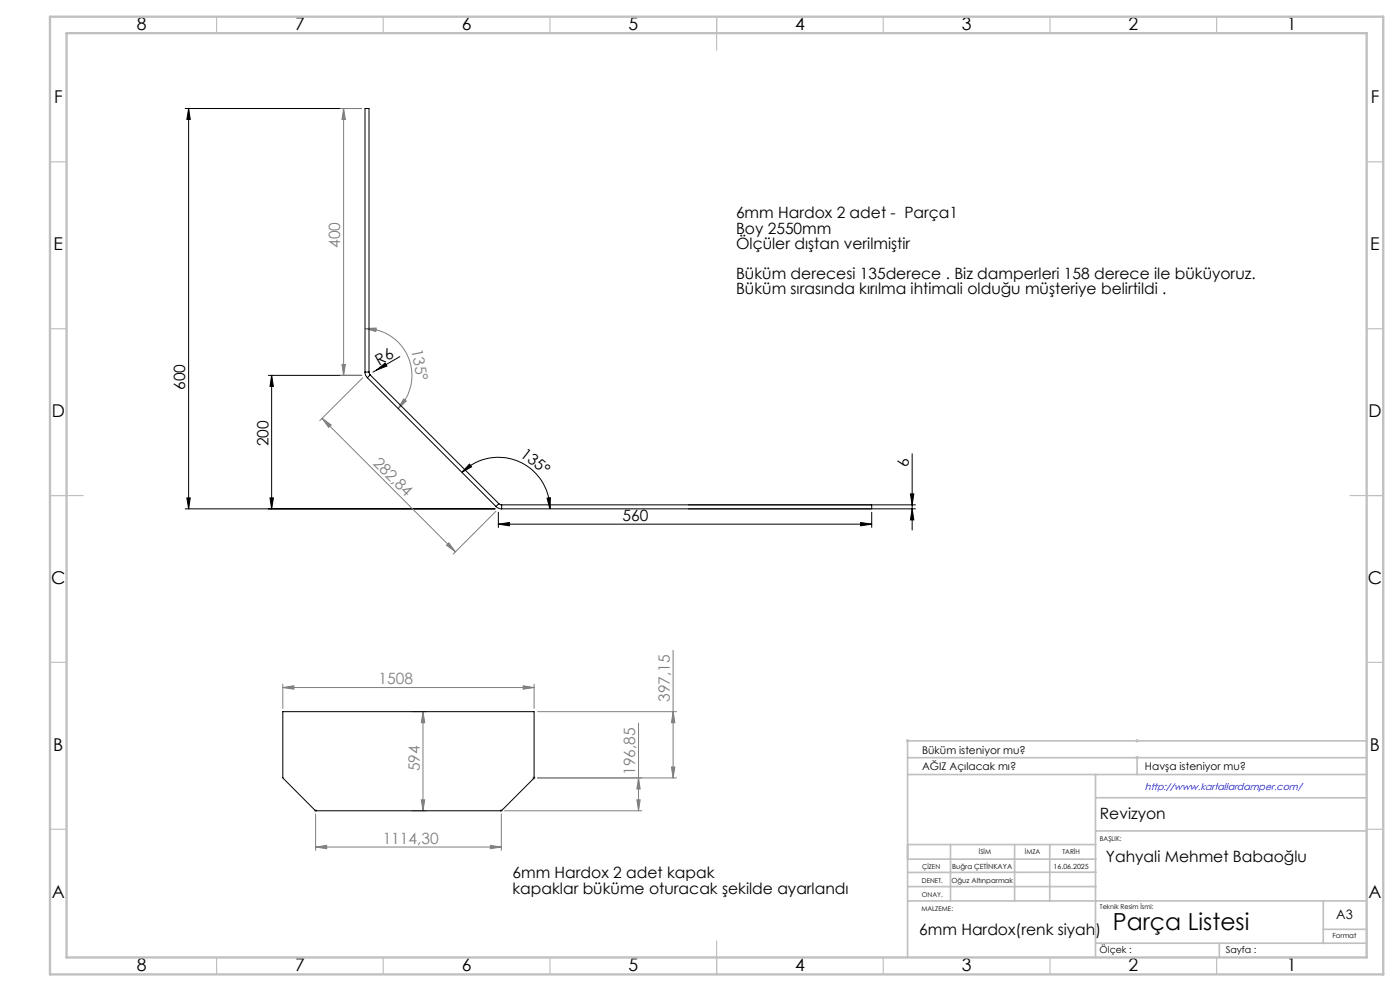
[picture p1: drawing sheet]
<svg xmlns="http://www.w3.org/2000/svg" width="420mm" height="297mm" viewBox="0 0 420 297" stroke-linecap="round" stroke-linejoin="round" font-family="sans-serif">
<g fill="none" stroke="#808080" stroke-width=".3">
<path d="M102.1 32.5h6.4M103.1 32.5v80M103.1 32.5l.5 3.3h-1zM109.5 98.5l3.4-.2-.2 1zM109.5 98.5a14.1 14.1 0 0 1 13 8.6 14.1 14.1 0 0 1-3 15.3M102.1 112.5h6.4M102.6 109.2h1l-.5 3.3zM108.8 113.2l-12.9 12.9M121.1 119.6l.8 .6-2.4 2.2zM96.6 125.4l40 40M96.6 125.4l2.7 1.9-.7 .8zM148.8 153.2l-12.9 12.9"/>
<path d="M133.9 163.4l.8-.7 1.9 2.7zM201.9 194.9v38.2M84.8 206.1l3.4-.6v1zM84.8 205v7.3M84.8 206.1h75.4M123.5 213.3h4.4M126.9 213.3v29.7M126.9 213.3l.5 3.3h-1zM157 205.5l3.2 .6-3.2 .4zM160.2 205v7.3M161.3 213.3h41.7M191.6 216.7v26.3"/>
<path d="M201.9 213.3l.6 3.3h-1.1zM126.4 239.7h1l-.5 3.3zM161.2 233.1h41.8M191.1 239.7h1l-.5 3.3zM191.6 233.1l.5 3.4h-1zM201.4 229.9h1.1l-.6 3.2zM94.7 253.9l3.3-.5v.9zM94.7 243.9v10.9M94.7 253.9h55.7M123.5 243h4.4M147.1 253.4l3.3 .5-3.3 .4zM150.4 243.9v10.9"/>
<path d="M151.3 243h41.2"/>
</g>
<g fill="none" stroke="#c0c0c0" stroke-width=".3">
<path d="M159.7 233.1h1M159.8 232.8l.7 .7M160.2 232.7v1M160.5 232.8l-.7 .7M271.8 222h1M271.9 221.7l.7 .7M272.3 221.5v1M272.6 221.7l-.7 .7M340.6 227.1h1M340.6 222h1M340.8 226.7l.7 .7M340.8 221.7l.7 .7"/>
<path d="M341.1 221.5v1M341.1 226.6v1M341.5 226.7l-.7 .7M341.5 221.7l-.7 .7M94.2 243h1M94.3 242.6l.7 .7M94.7 242.5v.9M95 242.6l-.7 .7M149.9 243h1M150 242.6l.7 .7M150.4 242.5v.9M150.7 242.6l-.7 .7"/>
</g>
<g fill="none" stroke="#000" stroke-width=".3">
<path d="M55.6 32.5h52.9M56.6 32.5l.5 3.3h-1zM56.6 32.5v120M80.5 112.5h28M81.5 112.5l.5 3.3h-1zM81.5 112.5v40M113 110.9l2.5-2.1 .6 .9zM113 110.9l-1.1 .6M119.9 106.9l-6.9 4M140.8 139.1l.7 .8-2.9 1.7zM273.6 136v22.9M55.6 152.5h92.9"/>
<path d="M56.1 149.2h1l-.5 3.3zM81 149.2h1l-.5 3.3zM138.6 141.6a15.5 15.5 0 0 1 16.8-3.4 15.5 15.5 0 0 1 9.6 14.3M149.5 157.1l3.3-.5v1zM149.5 153.5v4.6M149.5 157.1h112M164.1 149.3l1-.1-.1 3.3zM206.5 152.5h68.1M206.5 151.3h68.1M258.2 156.6l3.3 .5-3.3 .5zM261.5 153.5v4.6M273.1 148h1l-.5 3.3z"/>
<path d="M273.6 152.5l.5 3.3h-1z"/>
</g>
<g fill="none" stroke="#c0c0c0" stroke-width=".35">
<path d="M65 5v5M115 5v5M165 5v5M215 5v10M265 5v5M315 5v5M365 5v5M15 48.5h5M410 48.5h5M15 98.5h5M410 98.5h5M15 148.5h10"/>
<path d="M405 148.5h10M15 198.5h5M410 198.5h5M15 248.5h5M410 248.5h5M65 287v5M115 287v5M165 287v5M215 282v10M265 287v5M315 287v5M365 287v5"/>
</g>
<g fill="none" stroke="#c0c0c0" stroke-width=".5">
<path d="M272.3 232.1h137.7M272.3 227.1h137.7M328.6 239.1h81.4M328.6 232.1v54.9M341.1 227.1v5M410 222h-137.7v64.9M272.3 253.1h56.4M272.3 257.5h56.5M285.2 253.1v16.9M304.4 253.1v16.9M314.9 253.1v16.9M328.6 249h81.4"/>
<path d="M272.3 265.7h56.5M272.3 270h137.7M328.8 261.4l-56.5 .1M397 270v12.8M397 278.5h13M328.6 282.7h81.4M365.8 282.8v4.2"/>
</g>
<path d="M15 5h400v287h-400zM20 9.9h390v277h-390z" fill="none" stroke="#c0c0c0" stroke-width=".7"/>
<g fill="#808080">
<path d="M94.7 253.9l3.3-.5v.9zM147.1 253.4l3.3 .5-3.3 .4z"/>
<path d="M201.4 229.9h1.1l-.6 3.2zM201.9 213.3l.6 3.3h-1.1z"/>
<path d="M191.6 233.1l.5 3.4h-1zM191.1 239.7h1l-.5 3.3z"/>
</g>
<g fill="#000">
<path d="M113 110.9l2.5-2.1 .6 .9z"/>
<path d="M81.5 112.5l.5 3.3h-1zM81 149.2h1l-.5 3.3zM56.6 32.5l.5 3.3h-1zM56.1 149.2h1l-.5 3.3z"/>
<path d="M149.5 157.1l3.3-.5v1zM258.2 156.6l3.3 .5-3.3 .5z"/>
<path d="M164.1 149.3l1-.1-.1 3.3zM140.8 139.1l.7 .8-2.9 1.7z"/>
<path d="M273.6 152.5l.5 3.3h-1zM273.1 148h1l-.5 3.3z"/>
</g>
<g fill="#808080">
<path d="M121.1 119.6l.8 .6-2.4 2.2zM109.5 98.5l3.4-.2-.2 1z"/>
<path d="M84.8 206.1l3.4-.6v1zM157 205.5l3.2 .6-3.2 .4z"/>
<path d="M103.1 32.5l.5 3.3h-1zM102.6 109.2h1l-.5 3.3zM126.9 213.3l.5 3.3h-1zM126.4 239.7h1l-.5 3.3z"/>
<path d="M96.6 125.4l2.7 1.9-.7 .8zM133.9 163.4l.8-.7 1.9 2.7z"/>
</g>
<g fill="none" stroke="#000" stroke-width=".3">
<path d="M109.5 111.5l.2 .9 .5 .8M109.5 111.5h1.2M109.5 111.5v-79h1.2v79M110.2 113.2l38.6 38.6M110.7 111.5l.4 .9M111.1 112.4l-.9 .8M111.1 112.4l38.5 38.6M148.8 151.8l.8 .5 .9 .2M149.6 151l.9 .3M149.6 151l-.8 .8M150.5 151.3v1.2M150.5 151.3h111v1.2h-111"/>
<path d="M84.8 213.3h75.4v19.7l-9.9 10h-55.5l-10-10z"/>
</g>
<text font-size="7.1" x="333.8" y="278.7">Parça Listesi</text>
<g font-size="5.3">
<text x="41" y="9">8</text>
<text x="88.5" y="9">7</text>
<text x="138.5" y="9">6</text>
<text x="188.5" y="9">5</text>
<text x="238.5" y="9">4</text>
<text x="288.5" y="9">3</text>
<text x="338.5" y="9">2</text>
<text x="386" y="9">1</text>
<text x="16.2" y="30.7">F</text>
<text x="411.2" y="30.7">F</text>
<text x="16.1" y="75">E</text>
<text x="411.1" y="75">E</text>
<text x="15.5" y="125">D</text>
<text x="410.5" y="125">D</text>
<text x="15.4" y="175">C</text>
<text x="410.4" y="175">C</text>
<text x="16" y="225">B</text>
<text x="411" y="225">B</text>
<text x="15.5" y="269.2">A</text>
<text x="410.5" y="269.2">A</text>
<text x="41" y="291">8</text>
<text x="88.5" y="291">7</text>
<text x="138.5" y="291">6</text>
<text x="188.5" y="291">5</text>
<text x="238.5" y="291">4</text>
<text x="288.5" y="291">3</text>
<text x="338.5" y="291">2</text>
<text x="386" y="291">1</text>
</g>
<g font-size="4.7">
<text x="220.8" y="65.5">6mm Hardox 2 adet - Parça1</text>
<text x="220.8" y="70">Boy 2550mm</text>
<text x="220.8" y="74.5">Ölçüler dıştan verilmiştir</text>
<text x="220.8" y="83.6">Büküm derecesi 135derece . Biz damperleri 158 derece ile büküyoruz.</text>
<text x="220.8" y="88.1">Büküm sırasında kırılma ihtimali olduğu müşteriye belirtildi .</text>
<text x="113.8" y="109.6" transform="rotate(-30 113.8 109.6)">R6</text>
<text x="55.6" y="116.9" transform="rotate(-90 55.6 116.9)">600</text>
<text x="80.5" y="133.7" transform="rotate(-90 80.5 133.7)">200</text>
<text x="155.9" y="136.5" transform="rotate(38 155.9 136.5)">135°</text>
<text x="272.6" y="139.8" transform="rotate(-90 272.6 139.8)">6</text>
<text x="186.7" y="156.1">560</text>
<text x="330" y="245.3">Revizyon</text>
<text x="153.7" y="263.3">6mm Hardox 2 adet kapak</text>
<text x="331.8" y="258.2">Yahyali Mehmet Babaoğlu</text>
<text x="153.7" y="267.8">kapaklar büküme oturacak şekilde ayarlandı</text>
<text x="275.8" y="280.3">6mm Hardox(renk siyah)</text>
</g>
<g font-size="4.7" fill="#808080">
<text x="102.1" y="74.3" transform="rotate(-90 102.1 74.3)">400</text>
<text x="123.4" y="104.9" transform="rotate(79 123.4 104.9)">135°</text>
<text x="111.7" y="139" transform="rotate(45 111.7 139)">282,84</text>
<text x="113.6" y="205">1508</text>
<text x="200.9" y="210.4" transform="rotate(-90 200.9 210.4)">397,15</text>
<text x="125.9" y="231.1" transform="rotate(-90 125.9 231.1)">594</text>
<text x="190.6" y="232.2" transform="rotate(-90 190.6 232.2)">196,85</text>
<text x="114.8" y="252.8">1114,30</text>
</g>
<text font-size="3.9" x="400.9" y="275.5">A3</text>
<g font-size="3.2">
<text x="276.6" y="226">Büküm isteniyor mu?</text>
<text x="276.6" y="230.9">AĞIZ Açılacak mı?</text>
<text x="343.5" y="230.9">Havşa isteniyor mu?</text>
</g>
<text font-size="2.9" fill="#00f" x="343.5" y="236.9">http://www.kartallardamper.com/</text>
<g font-size="2.8">
<text x="329.9" y="285.5">Ölçek :</text>
<text x="367.8" y="285.5">Sayfa :</text>
</g>
<g font-size="2.1">
<text x="285.6" y="260.3">Buğra ÇETİNKAYA</text>
<text x="316.1" y="260.3">16.06.2025</text>
<text x="285.4" y="264.6">Oğuz Altınparmak</text>
<text x="399.8" y="281.3">Format</text>
</g>
<g font-size="2">
<text x="330" y="251.9">BAŞLIK:</text>
<text x="293.7" y="255.9">İSİM</text>
<text x="307.5" y="255.9">İMZA</text>
<text x="318.7" y="255.9">TARİH</text>
<text x="276.6" y="260.3">ÇİZEN</text>
<text x="276.6" y="264.6">DENET.</text>
<text x="276.6" y="268.7">ONAY.</text>
<text x="276.4" y="272.9">MALZEME:</text>
<text x="330" y="272.5">Teknik Resim İsmi:</text>
</g>
</svg>
